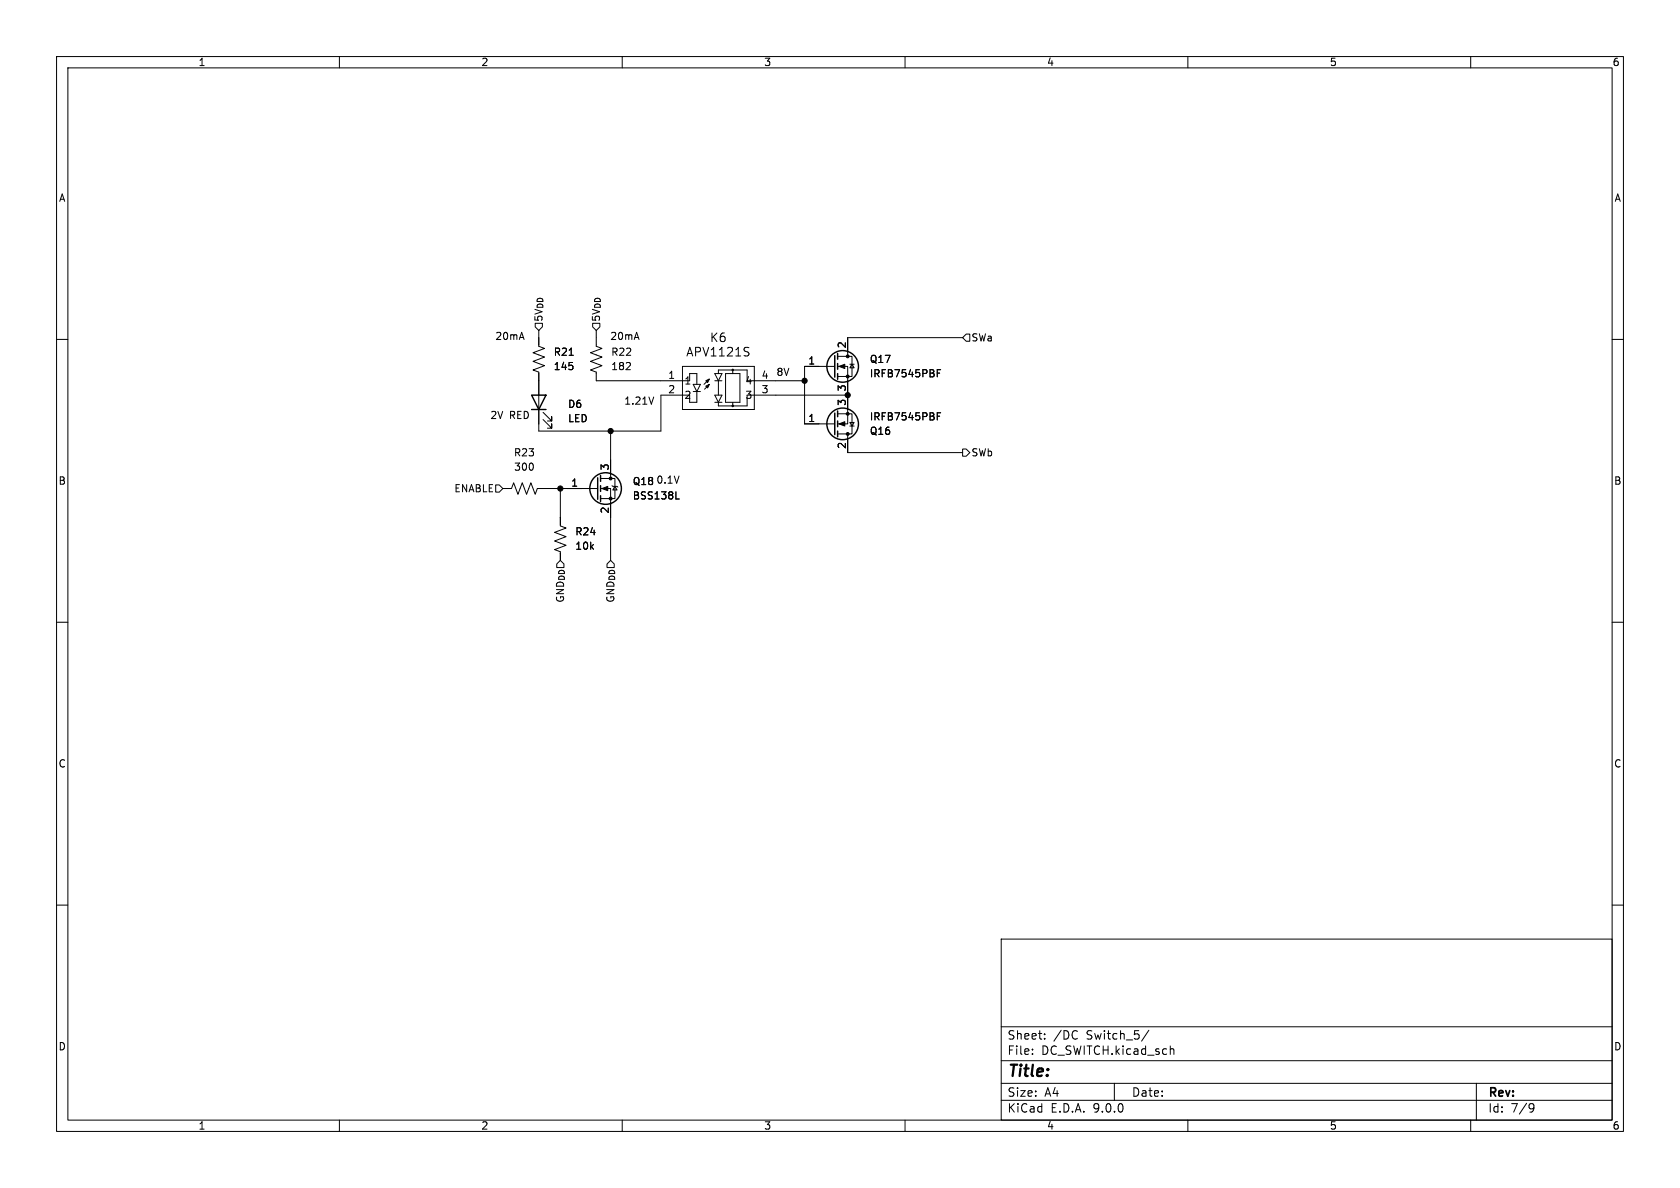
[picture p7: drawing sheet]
<svg xmlns="http://www.w3.org/2000/svg" width="297mm" height="210mm" viewBox="0 0 297 210" stroke-linecap="round" stroke-linejoin="round" font-family="sans-serif">
<g fill="none" stroke="#000" stroke-width=".18">
<path d="M10 10h277v190h-277zM12 12h273v186h-273zM60 10v2M110 10v2M160 10v2M210 10v2M260 10v2M94.6 57.2h1.3v.6l-.7 .6-.6-.6zM95.2 58.4v2.8l1.1 .4-2.1 .8 2.1 .7-2.1 .8 2.1 .7-2.1 .8 1 .4v10.4h21.6v-6.3h3.8M104.8 57.2h1.2v.6l-.6 .6-.6-.6zM105.4 58.4v2.8l1 .4-2 .8 2 .7-2 .8 2 .7-2 .8 1 .4v1.5h15.2M170.2 59.7h-20.3v3.3"/>
<path d="M170.8 59.1h.6v1.2h-.6l-.6-.6zM10 60h2M96 74.2l1.5 1.5v-.8v.8h-.7M96 72.9l1.5 1.5v-.7v.7h-.7M100.6 62.8h.7M107.9 76.2v8.4M110.7 65.3h.7M111.4 64.2v.4M115.6 70.2l-.5 1.2M120.6 64.8h12.7v7.6h-12.7zM121.9 67.3v-1.3h1.3v1.9M122.6 67.9h1.2l-.6 1.3z"/>
<path d="M122.6 69.2h1.2M123.2 69.2v1.9h-1.3M125.1 67.3l-.6 .6M125.1 68.3l-.5 .5M126.4 66h1.2l-.6 1.3zM126.4 71.1h1.2M126.4 67.3h1.2M126.4 69.9h1.2l-.6 1.2zM127 66v-.6h5.1v1.9h10.1M127 67.3v2.6M128.3 66h2.5v5.1h-2.5zM129.5 65.4v.6"/>
<path d="M129.5 71.1v.7M132.1 62.2l.3 .3-.1 .3-.2 .1M132.2 61.4l.2 .1M147.6 64.8h-5.4v10.1h5.4M148.1 63h2.5v3.5h-2.5M148.1 64.8h1.8v10.1h-1.8M148.1 73.2h2.5v3.5h-2.5M149.9 76.7v3.3h20.3M149.9 69.9h-17.8v1.9h-5.1v-.7M150.2 74.7h.8l-.4 .6zM150.2 64.4h.8M150.2 75.3h.8"/>
<path d="M150.6 64.4l.4 .6h-.8zM165.7 66h.4M165.7 73.6h.4M166.3 65.3h-.6v1.3M166.3 73h-.6v1.2M170.2 79.4h.6l.6 .6-.6 .6h-.6zM285 60h2M87.6 85.7h.7l.6 .7-.6 .6h-.7zM88.9 86.4h1.5l.4-1.1 .8 2.1 .7-2.1 .8 2.1 .8-2.1 .7 2.1 .4-1h10.7M99.1 86.4v6.6l1 .3-2.1 .8 2.1 .8-2.1 .7 2.1 .8-2.1 .8 1.1 .3M106.2 84.6h2.5v3.5h-2.5M106.2 86.4h1.7v12.7"/>
<path d="M108.2 85.9l.1 .1h.8l.1 .1M108.7 86l.4 .6h-.8zM119.5 88.2h.6M10 110h2M285 110h2M10 160h2M177 166h108v32h-108zM285 160h2M60 198v2M110 198v2M160 198v2M177 194.5h108"/>
<path d="M177 191.5h108M177 187.5h108M177 181.5h108M182.5 186.3v.1M182.5 185.5v.1M184.7 183.6v.1M184.7 182.8v.1M197 191.5v3M203.1 182.1l-1.3 2M207 185.5h.5v.9M210 198v2M260 198v2"/>
<path d="M261 191.5v6.5M270.6 195.1l.5 .1a.99 .99 0 0 1-.4 1.4h-.2M271.2 195.7l-.3 .3h-.3"/>
</g>
<g fill="none" stroke="#000" stroke-width=".25">
<path d="M94 69.9h2.5l-1.3 2.5zM94 72.4h2.5M147.6 62.9v3.8M147.6 73v3.8M148.1 62.5v1M148.1 64.3v1M148.1 66v1.1M148.1 72.6v1.1M148.1 74.4v1M148.1 76.2v1M105.7 84.5v3.8M106.2 84.1v1"/>
<path d="M106.2 85.9v1M106.2 87.6v1"/>
<circle cx="149" cy="64.8" r="2.79"/>
<circle cx="149" cy="74.9" r="2.79"/>
<circle cx="107.1" cy="86.4" r="2.79"/>
</g>
<g fill="#000" stroke="#000" stroke-width=".18">
<path d="M124.8 67.3l.6-.3-.3 .6zM124.8 68.3l.6-.4-.3 .7zM148.3 64.8l1.1-.4v.8zM148.3 74.9l1.1-.4v.8zM106.4 86.4l1-.4v.7z"/>
<circle cx="107.9" cy="76.2" r=".46"/>
<circle cx="142.2" cy="67.3" r=".46"/>
<circle cx="149.9" cy="69.9" r=".46"/>
<circle cx="149.9" cy="76.7" r=".25"/>
<circle cx="149.9" cy="63" r=".25"/>
<circle cx="149.9" cy="66.5" r=".25"/>
<circle cx="149.9" cy="73.2" r=".25"/>
<circle cx="99.1" cy="86.4" r=".46"/>
<circle cx="107.9" cy="88.1" r=".25"/>
<circle cx="107.9" cy="84.6" r=".25"/>
</g>
<g fill="none" stroke="#000" stroke-width=".2">
<circle cx="129.5" cy="65.4" r=".13"/>
<circle cx="129.5" cy="71.8" r=".13"/>
</g>
<text font-size="2.8" x="178" y="190.9">Title:</text>
<g font-size="2.1">
<text x="121.2" y="63.2">APV1121S</text>
<text x="125.4" y="60.7">K6</text>
<text x="178" y="184">Sheet:</text>
<text x="186.2" y="184">/DC</text>
<text x="192.1" y="184">Switch_5/</text>
<text x="178" y="186.7">File:</text>
<text x="184.1" y="186.7">DC_SWITCH.kicad_sch</text>
<text x="178" y="196.9">KiCad</text>
<text x="178" y="194.1">Size:</text>
<text x="184.7" y="194.1">A4</text>
<text x="185.7" y="196.9">E.D.A.</text>
<text x="193.3" y="196.9">9.0.0</text>
<text x="200" y="194.1">Date:</text>
<text x="263" y="194.3">Rev:</text>
<text x="263" y="196.9">Id:</text>
<text x="267.1" y="196.9">7/9</text>
</g>
<g font-size="1.8">
<text x="35" y="11.9">1</text>
<text x="85" y="11.9">2</text>
<text x="135" y="11.9">3</text>
<text x="185" y="11.9">4</text>
<text x="235" y="11.9">5</text>
<text x="285" y="11.9">6</text>
<text x="10.3" y="35.9">A</text>
<text x="285.3" y="35.9">A</text>
<text x="96.1" y="57" transform="rotate(-90 96.1 57)">5V_{DD}</text>
<text x="106.3" y="57" transform="rotate(-90 106.3 57)">5V_{DD}</text>
<text x="87.5" y="60.3">20mA</text>
<text x="97.8" y="65.6">145</text>
<text x="97.8" y="63.1">R21</text>
<text x="107.8" y="60.3">20mA</text>
<text x="108" y="65.6">182</text>
<text x="108" y="63.1">R22</text>
<text x="142.8" y="64.5">1</text>
<text x="149.6" y="61.7" transform="rotate(-90 149.6 61.7)">2</text>
<text x="153.7" y="64.4">Q17</text>
<text x="171.6" y="60.6">SWa</text>
<text x="110.3" y="71.7">1.21V</text>
<text x="118" y="67.1">1</text>
<text x="118" y="69.6">2</text>
<text x="120.9" y="68.2">1</text>
<text x="120.9" y="70.7">2</text>
<text x="131.7" y="68.2">4</text>
<text x="131.7" y="70.7">3</text>
<text x="134.5" y="67.1">4</text>
<text x="134.5" y="69.6">3</text>
<text x="137.2" y="66.7">8V</text>
<text x="149.6" y="71.8" transform="rotate(-90 149.6 71.8)">3</text>
<text x="149.6" y="69.3" transform="rotate(-90 149.6 69.3)">3</text>
<text x="153.7" y="66.9">IRFB7545PBF</text>
<text x="86.6" y="74.3">2V</text>
<text x="90.1" y="74.3">RED</text>
<text x="100.3" y="72.3">D6</text>
<text x="100.3" y="74.8">LED</text>
<text x="142.8" y="74.7">1</text>
<text x="153.7" y="77.1">Q16</text>
<text x="153.7" y="74.5">IRFB7545PBF</text>
<text x="90.8" y="80.9">R23</text>
<text x="90.8" y="83.4">300</text>
<text x="107.7" y="83.3" transform="rotate(-90 107.7 83.3)">3</text>
<text x="149.6" y="79.4" transform="rotate(-90 149.6 79.4)">2</text>
<text x="171.6" y="80.9">SWb</text>
<text x="10.3" y="85.9">B</text>
<text x="80.2" y="87.2">ENABLE</text>
<text x="100.9" y="86.1">1</text>
<text x="111.8" y="86">Q18</text>
<text x="111.8" y="88.5">BSS138L</text>
<text x="116" y="85.7">0.1V</text>
<text x="285.3" y="85.9">B</text>
<text x="101.6" y="94.8">R24</text>
<text x="107.7" y="90.9" transform="rotate(-90 107.7 90.9)">2</text>
<text x="101.6" y="97.4">10k</text>
<text x="99.9" y="106.7" transform="rotate(-90 99.9 106.7)">GND_{DD}</text>
<text x="108.8" y="106.7" transform="rotate(-90 108.8 106.7)">GND_{DD}</text>
<text x="10.3" y="135.9">C</text>
<text x="285.3" y="135.9">C</text>
<text x="10.3" y="185.9">D</text>
<text x="285.3" y="185.9">D</text>
<text x="35" y="199.9">1</text>
<text x="85" y="199.9">2</text>
<text x="135" y="199.9">3</text>
<text x="185" y="199.9">4</text>
<text x="235" y="199.9">5</text>
<text x="285" y="199.9">6</text>
</g>
</svg>
